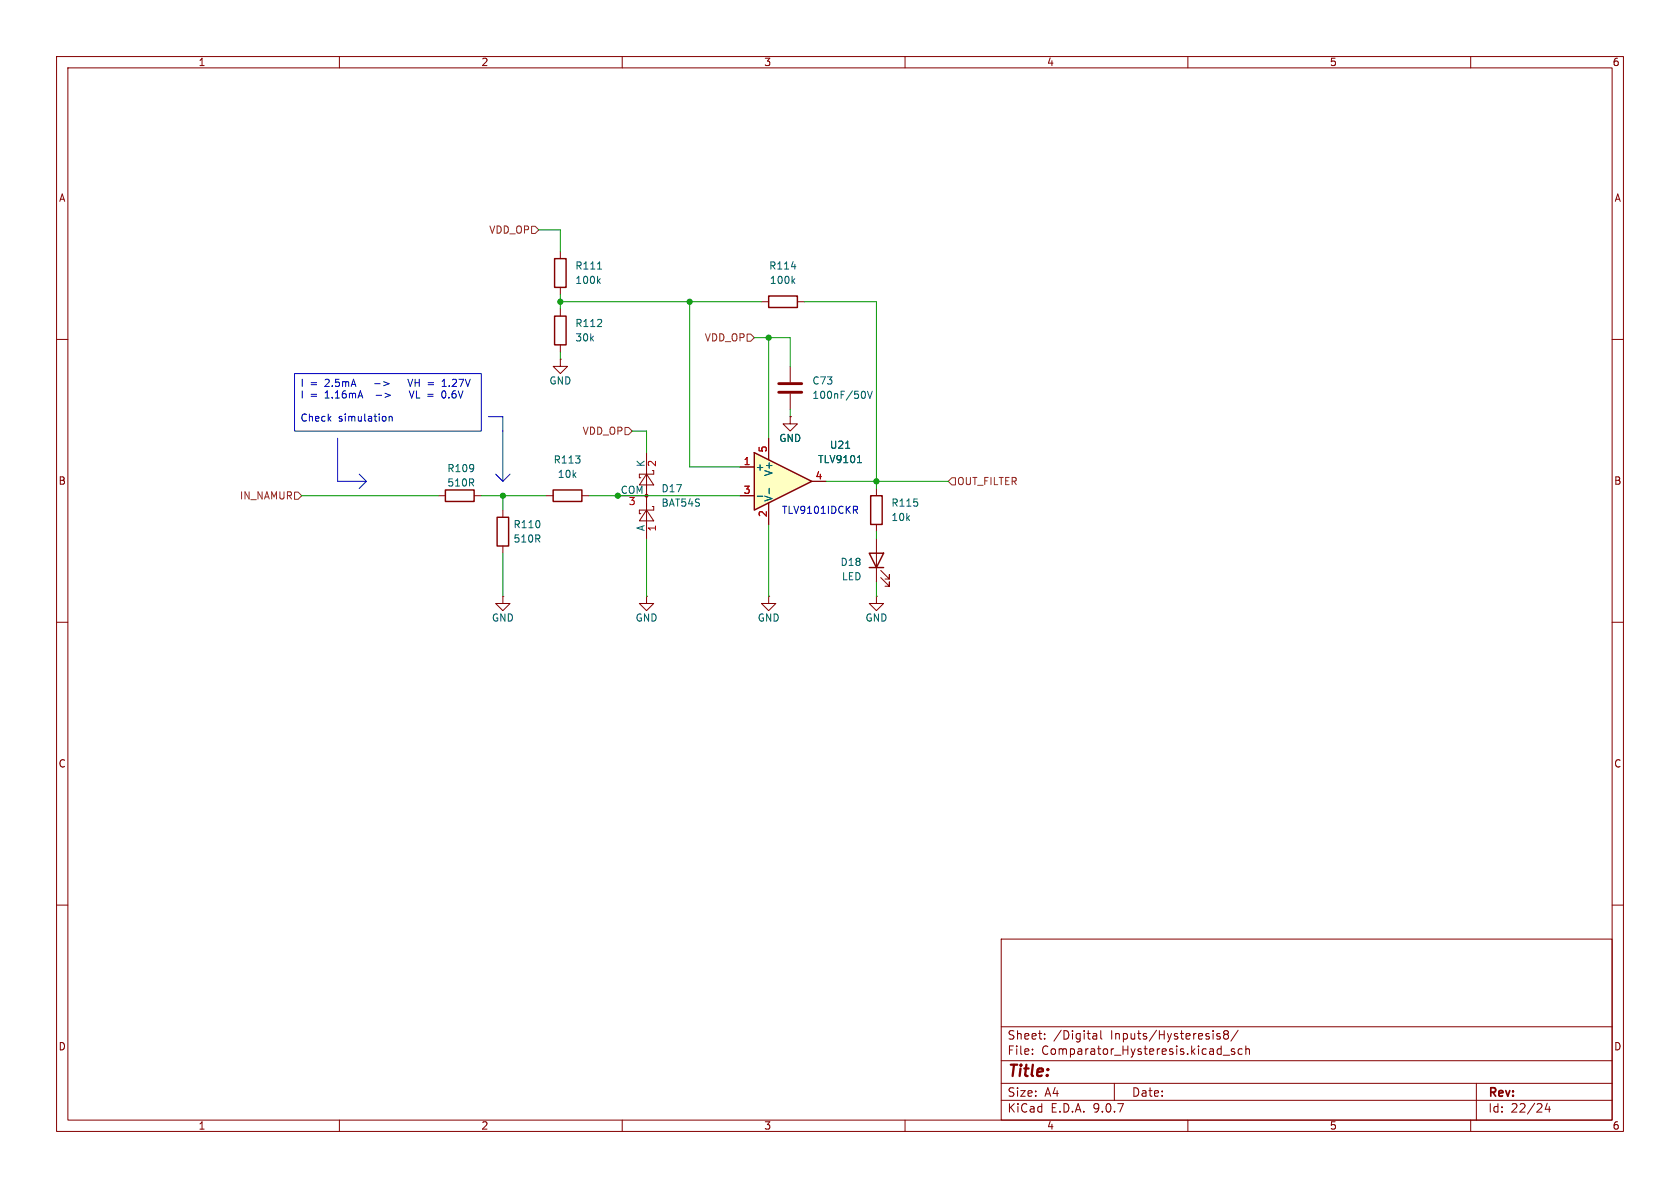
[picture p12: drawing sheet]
<svg xmlns="http://www.w3.org/2000/svg" width="297mm" height="210mm" viewBox="0 0 297 210" stroke-linecap="round" stroke-linejoin="round" font-family="sans-serif">
<g fill="none" stroke="#840000" stroke-width=".18">
<path d="M10 10h277v190h-277zM12 12h273v186h-273zM60 10v2M110 10v2M160 10v2M210 10v2M260 10v2M99.1 44.5v1.2M99.1 50.8v1.3M99.1 54.6v1.3M10 60h2M99.1 63.5v1.3h1.2l-1.2 1.2-1.3-1.2h1.3"/>
<path d="M99.1 63.5h.1M99.1 61v1.2M285 60h2M77.5 87.6h1.2M83.8 87.6h1.3M88.9 90.2v1.2M88.9 96.5v1.3M96.5 87.6h1.3M102.9 87.6h1.2M154.9 95.3v7.6M10 110h2M88.9 105.4v1.3h1.3l-1.3 1.3-1.3-1.3h1.3"/>
<path d="M88.9 105.4h.1M135.9 105.4v1.3h1.3l-1.3 1.3-1.3-1.3h1.3M135.9 105.4h.1M155.7 102.1l1.5 1.5v-.7v.7h-.7M155.7 100.8l1.5 1.6v-.8v.8h-.7M285 110h2M10 160h2M177 166h108v32h-108zM285 160h2M60 198v2M110 198v2M160 198v2"/>
<path d="M177 194.5h108M177 191.5h108M177 187.5h108M177 181.5h108M182.5 186.3v.1M182.5 185.5v.1M184.7 183.6v.1M184.7 182.8v.1M193.2 183.5l.2 .2 .5-.1M193.2 182.8h.6l.1 .9M193.9 183.1h-.5l-.2 .2M194.6 182.2v1.3l.2 .2"/>
<path d="M197 191.5v3M210 198v2M215.7 182.8l-.4-.1-.2 .2 .1 .2 .5 .2v.3h-.6M216.2 186.5h1.2M216.6 182.8l-.3 .3 .1 .5 .2 .1 .4-.1 .2-.2-.1-.4-.2-.2M216.6 182.8l-.3-.2 .3-.4 .4 .1 .2 .2-.3 .3M216.6 182.8h.3M218.2 185.5l-.3-.1-.2 .2v.2l.5 .2v.3h-.5M218.9 182.1l-1.3 2M219.6 185.5l-.4-.1-.3 .3v.4l.1 .2h.6M220.2 185.5l.3-.1 .3 .1 .1 .9M220.2 184.9v1.5"/>
<path d="M260 198v2M261 191.5v6.5M273.5 195l-.3 1.1h.9M273.9 195.6v1"/>
</g>
<path d="M98 45.7h2.1v5.1h-2.1zM98 55.9h2.1v5.1h-2.1zM78.7 86.6h5.1v2h-5.1zM87.9 91.4h2v5.1h-2zM97.8 86.6h5.1v2h-5.1zM153.7 97.8h2.5l-1.3 2.5zM153.7 100.3h2.5" fill="none" stroke="#840000" stroke-width=".25"/>
<path d="M105.6 47.6h.8M105.8 49.6l.3 .5M106.1 49.3l-.5 .4" fill="none" stroke="#006464" stroke-width=".18"/>
<path d="M133.3 80l10.2 5.1-10.2 5.1z" fill="#ffffc2"/>
<path d="M135.9 52.3h5.1v2.1h-5.1zM133.3 80l10.2 5.1-10.2 5.1zM153.9 87.6h2.1v5.1h-2.1z" fill="none" stroke="#840000" stroke-width=".25"/>
<g fill="none" stroke="#840000" stroke-width=".18">
<path d="M134.6 53.3h1.3M141 53.3h1.2M135.9 77.5v3.8M139.7 73.7v1.2h1.3l-1.3 1.3-1.3-1.3h1.3M139.7 73.7h.1M139.7 64.8v2.8M139.7 69.6v2.8M109.2 87.6h5.1M114.3 90.2l1.3 1.9h-2.6zM114.3 83.8l1.3 1.9h-2.6zM114.3 80v15.3M115.3 89.5h.3v.7h-2.6v.6h.3"/>
<path d="M115.6 83.2v.6h-2.6v.7h.3M130.8 82.6h2.5M130.8 87.6h2.5M135.9 88.9v3.8M143.5 85.1h2.5M154.9 86.4v1.2M154.9 92.7v1.3M114.3 105.4v1.3h1.3l-1.3 1.3-1.3-1.3h1.3M114.3 105.4h.1M154.9 105.4v1.3h1.3l-1.3 1.3-1.2-1.3h1.2M154.9 105.4h.1"/>
</g>
<path d="M139.9 47.1h.8M140.2 49.6l.3 .5M140.5 49.3l-.5 .4M149.5 79.2h.7M152.7 69.2a.79 .79 0 0 1 0 1.2M153.4 69.2l.4 1.2 .4-1.2M133.9 87.7h.9M136 86.3v1M151.6 81.8h.7" fill="none" stroke="#006464" stroke-width=".18"/>
<circle cx="114.3" cy="87.6" r=".25" fill="#840000" stroke="#840000" stroke-width=".18"/>
<path d="M137.7 67.8h4M137.7 69.3h4" fill="none" stroke="#840000" stroke-width=".51"/>
<path d="M94 40h.6l.6 .6-.6 .7h-.6zM132.1 59.1h.6l.6 .6-.6 .6h-.6zM110.5 75.6h.6l.7 .6-.7 .6h-.6zM52.1 87h.6l.6 .6-.6 .7h-.6zM168.3 84.5h.6v1.2h-.6l-.7-.6z" fill="none" stroke="#725600" stroke-width=".18"/>
<g fill="none" stroke="#0000c2" stroke-width=".18">
<path d="M52.1 66h33v10.2h-33zM59.7 77.5v7.6h5.1M66.2 67.8h1M68.8 73.6v.8M68.8 73.7l.2-.1 .3 .1v.7M72.1 67l.4 1.3 .5-1.3M72.4 69.1l.4 1.3 .4-1.3M78.2 68.3h.7M78.6 69.2a.75 .75 0 0 1-.2 1.2M79.4 68.2v.1M86.4 73.7h2.5v11.4M63.5 83.8l1.3 1.3"/>
<path d="M64.8 85.1l-1.3 1.3M87.6 83.8l1.3 1.3M90.2 83.8l-1.3 1.3M151.2 90.1l.4 .7M151.4 89.5l.2 .2-.1 .3-.1 .1"/>
</g>
<g fill="none" stroke="#009600" stroke-width=".18">
<path d="M95.2 40.6h3.9v3.9M99.1 52.1v2.5M99.1 53.3h35.5M121.9 53.3v29.3h8.9M133.3 59.7h6.4v5.1M135.9 59.7v17.8M142.2 53.3h12.7v33.1M99.1 62.2v1.3M111.8 76.2h2.5v3.8M139.7 72.4v1.3M53.3 87.6h24.2M85.1 87.6h11.4"/>
<path d="M88.9 87.6v2.6M88.9 97.8v7.6M104.1 87.6h26.7M114.3 95.3v10.1M135.9 92.7v12.7M146 85.1h21.6M154.9 94v1.3M154.9 102.9v2.5"/>
</g>
<g fill="#009600" stroke="#009600" stroke-width=".18">
<circle cx="121.9" cy="53.3" r=".46"/>
<circle cx="99.1" cy="53.3" r=".46"/>
<circle cx="88.9" cy="87.6" r=".46"/>
<circle cx="135.9" cy="59.7" r=".46"/>
<circle cx="154.9" cy="85.1" r=".46"/>
<circle cx="109.2" cy="87.6" r=".46"/>
</g>
<text font-size="2.8" fill="#840000" x="178" y="190.9">Title:</text>
<g font-size="2.1" fill="#840000">
<text x="178" y="184">Sheet:</text>
<text x="186.2" y="184">/Digital</text>
<text x="196.4" y="184">Inputs/Hysteresis8/</text>
<text x="178" y="186.7">File:</text>
<text x="184.1" y="186.7">Comparator_Hysteresis.kicad_sch</text>
<text x="178" y="196.9">KiCad</text>
<text x="178" y="194.1">Size:</text>
<text x="184.7" y="194.1">A4</text>
<text x="185.7" y="196.9">E.D.A.</text>
<text x="193.3" y="196.9">9.0.7</text>
<text x="200" y="194.1">Date:</text>
<text x="263" y="194.3">Rev:</text>
<text x="263" y="196.9">Id:</text>
<text x="267.1" y="196.9">22/24</text>
</g>
<g font-size="1.8" fill="#840000">
<text x="35" y="11.9">1</text>
<text x="85" y="11.9">2</text>
<text x="135" y="11.9">3</text>
<text x="185" y="11.9">4</text>
<text x="235" y="11.9">5</text>
<text x="285" y="11.9">6</text>
<text x="10.3" y="35.9">A</text>
<text x="285.3" y="35.9">A</text>
<text x="10.3" y="85.9">B</text>
<text x="285.3" y="85.9">B</text>
<text x="10.3" y="135.9">C</text>
<text x="285.3" y="135.9">C</text>
<text x="10.3" y="185.9">D</text>
<text x="285.3" y="185.9">D</text>
<text x="35" y="199.9">1</text>
<text x="85" y="199.9">2</text>
<text x="135" y="199.9">3</text>
<text x="185" y="199.9">4</text>
<text x="235" y="199.9">5</text>
<text x="285" y="199.9">6</text>
</g>
<g font-size="1.8" fill="#725600">
<text x="86.4" y="41.5">VDD_OP</text>
<text x="124.5" y="60.6">VDD_OP</text>
<text x="102.9" y="77.1">VDD_OP</text>
<text x="42.3" y="88.5">IN_NAMUR</text>
<text x="169.1" y="86">OUT_FILTER</text>
</g>
<g font-size="1.8" fill="#006464">
<text x="101.6" y="47.9">R111</text>
<text x="135.9" y="47.9">R114</text>
<text x="101.6" y="50.4">100k</text>
<text x="136" y="50.4">100k</text>
<text x="101.6" y="58">R112</text>
<text x="101.6" y="60.6">30k</text>
<text x="97" y="68.2">GND</text>
<text x="143.5" y="68.2">C73</text>
<text x="143.5" y="70.7">100nF/50V</text>
<text x="79" y="83.7">R109</text>
<text x="97.8" y="82.1">R113</text>
<text x="114" y="82.7" transform="rotate(-90 114 82.7)">K</text>
<text x="133.5" y="83.4">+</text>
<text x="137.7" y="78.3">GND</text>
<text x="144.5" y="82.1">TLV9101</text>
<text x="146.6" y="79.5">U21</text>
<text x="79" y="86.2">510R</text>
<text x="98.5" y="84.7">10k</text>
<text x="109.6" y="87.4">COM</text>
<text x="116.8" y="89.8">BAT54S</text>
<text x="116.8" y="87.2">D17</text>
<text x="136.8" y="88.8" transform="rotate(-90 136.8 88.8)">V-</text>
<text x="136.8" y="84.3" transform="rotate(-90 136.8 84.3)">V+</text>
<text x="157.5" y="89.8">R115</text>
<text x="90.7" y="93.6">R110</text>
<text x="114" y="94" transform="rotate(-90 114 94)">A</text>
<text x="157.5" y="92.3">10k</text>
<text x="90.7" y="96.1">510R</text>
<text x="148.5" y="100.2">D18</text>
<text x="148.7" y="102.8">LED</text>
<text x="86.9" y="110.1">GND</text>
<text x="112.3" y="110.1">GND</text>
<text x="133.9" y="110.1">GND</text>
<text x="152.9" y="110.1">GND</text>
</g>
<g font-size="1.8" fill="#0000c2">
<text x="53" y="68.7">I</text>
<text x="53" y="70.8">I</text>
<text x="54.8" y="68.7">=</text>
<text x="54.8" y="70.8">=</text>
<text x="57.5" y="68.7">2.5mA</text>
<text x="57.5" y="70.8">1.16mA</text>
<text x="66.9" y="68.7">-&gt;</text>
<text x="66.9" y="70.8">-&gt;</text>
<text x="73.5" y="68.7">VH =</text>
<text x="73.6" y="70.8">VL =</text>
<text x="79.6" y="70.8">0.6V</text>
<text x="79.8" y="68.7">1.27V</text>
<text x="53" y="74.9">Check</text>
<text x="59.8" y="74.9">simulation</text>
<text x="138.1" y="91">TLV9101IDCKR</text>
</g>
<g font-size="1.8" fill="#a90000">
<text x="116.3" y="82.6" transform="rotate(-90 116.3 82.6)">2</text>
<text x="131.4" y="82.3">1</text>
<text x="135.6" y="80.1" transform="rotate(-90 135.6 80.1)">5</text>
<text x="111.1" y="89.6">3</text>
<text x="131.4" y="87.4">3</text>
<text x="144.1" y="84.8">4</text>
<text x="116.3" y="94.1" transform="rotate(-90 116.3 94.1)">1</text>
<text x="135.6" y="91.5" transform="rotate(-90 135.6 91.5)">2</text>
</g>
</svg>
